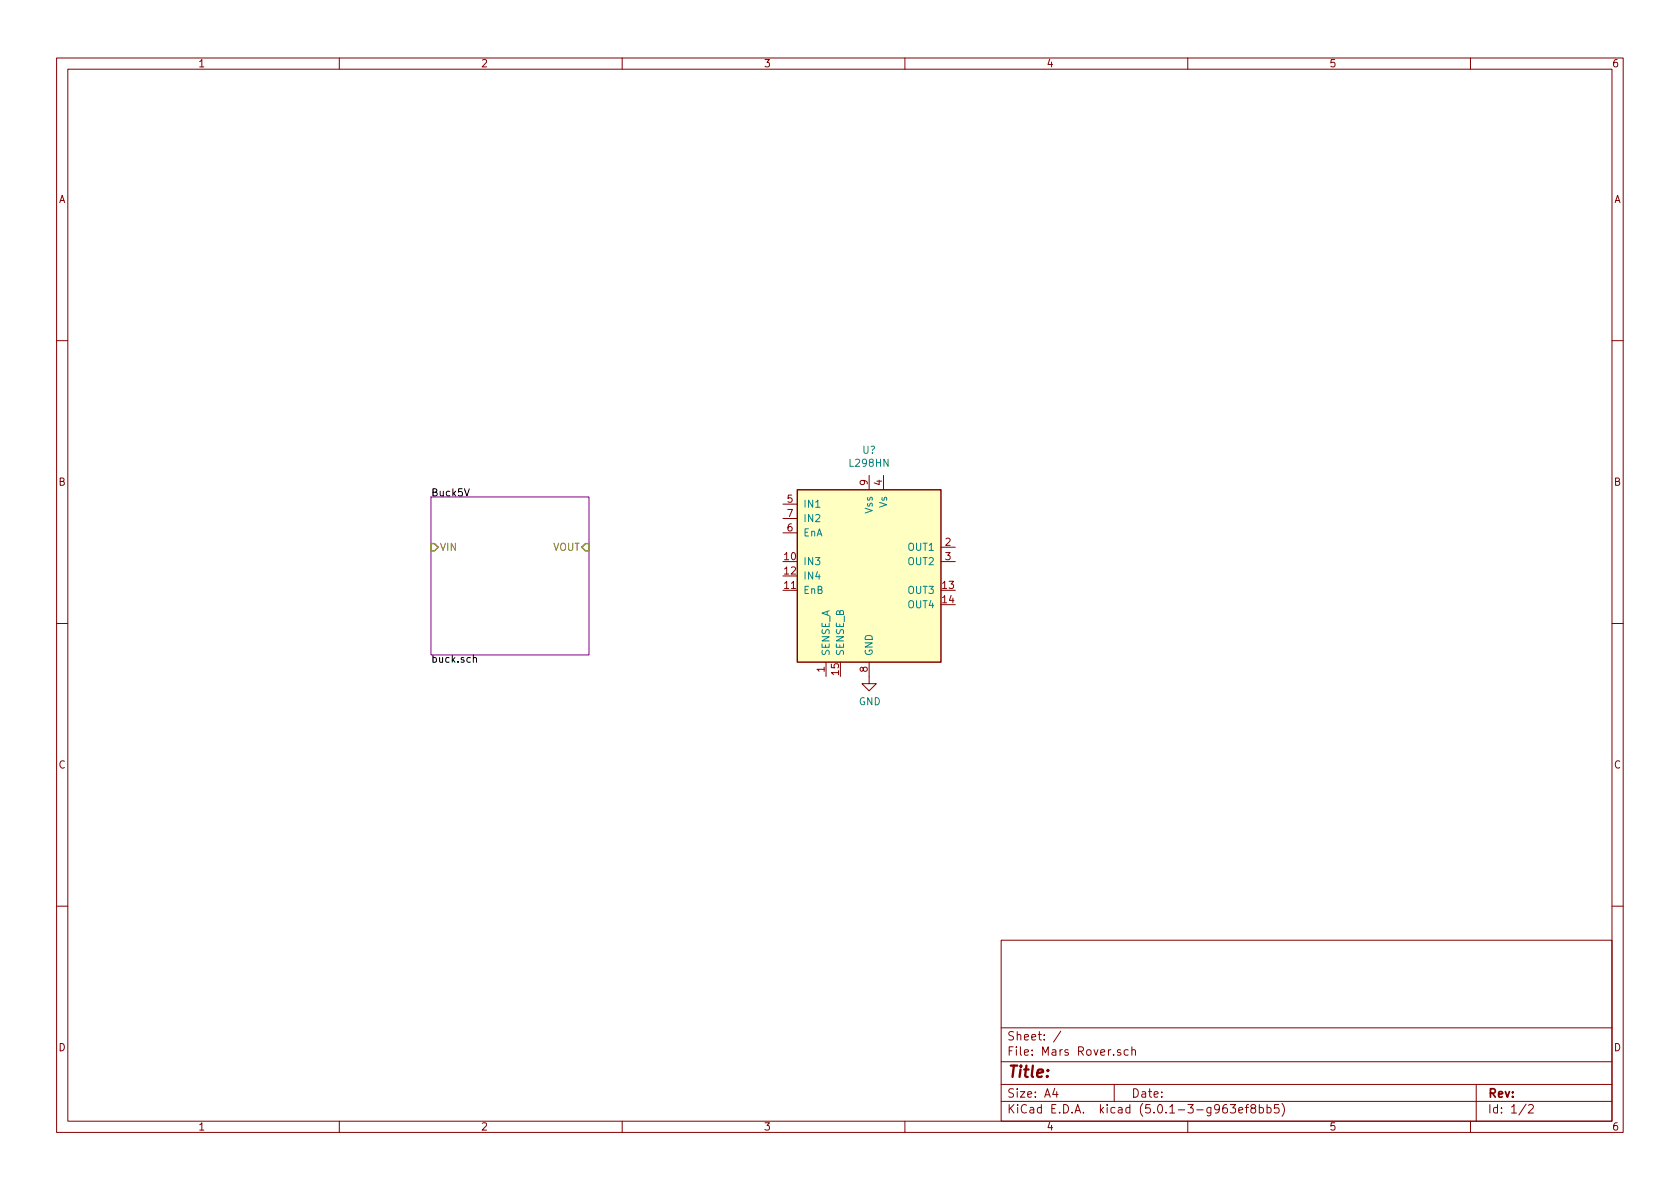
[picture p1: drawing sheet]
<svg xmlns="http://www.w3.org/2000/svg" width="297mm" height="210mm" viewBox="0 0 297 210" stroke-linecap="round" stroke-linejoin="round" font-family="sans-serif">
<g fill="none" stroke="#840000" stroke-width=".18">
<path d="M10 10.3h277v189.9h-277zM12 12.2h273v186.1h-273zM60 10.3v1.9M110 10.3v1.9M160 10.3v1.9M210 10.3v1.9M260 10.3v1.9M10 60.2h2M285 60.2h2M138.4 89.1h2.6M138.4 94.2h2.6M138.4 91.7h2.6"/>
<path d="M153.7 84.1v2.5M156.2 84.1v2.5M166.4 96.8h2.5M166.4 99.3h2.5M10 110.3h2M146 117.1v2.5M153.7 117.1v3.8h1.2l-1.2 1.3-1.3-1.3h1.3M285 110.3h2M10 160.2h2M177 166.3h108v32h-108zM285 160.2h2M60 198.3v1.9"/>
<path d="M110 198.3v1.9M160 198.3v1.9M177 194.8h108M177 191.8h108M177 187.8h108M177 181.8h108M186.5 192.5l-.4 1h1M186.8 193v1M187.6 182.3l-1.3 2M197 191.8v3M198.1 185.7l-.3-.1-.2 .2v.2l.5 .2v.3h-.5M199.5 185.7l-.4-.1-.3 .3v.6l.3 .1 .4-.1"/>
<path d="M200.1 185.7l.2-.1 .4 .1 .1 .9M200.1 185.1v1.5M210 198.3v1.9M217.5 195.3h1l-.5 .6 .4 .1v.7l-.2 .1-.7-.1M219 196.3l.7-.1v-.3l-.4-.1-.3 .2 .1 .7h.6M220.2 195.8h.6M220.8 195.3l-.4 .1v.1v1.3M221.5 196l-.3-.3v-.2a.48 .48 0 0 1 .7-.1l.1 .2-.1 .3-.6 .1a.48 .48 0 0 0-.1 .7l.3 .1 .4-.1 .1-.4-.3-.3M222.7 195.9l.4-.1 .3 .3-.1 .6-.2 .1-.4-.1M222.7 195.3v1.5M224 195.9l.5-.1 .2 .3v.6l-.2 .1-.5-.1M224 195.3v1.5"/>
<path d="M226.1 195.3h-.7l-.1 .7 .2-.1 .5 .1 .2 .2-.1 .5-.2 .1-.6-.1M226.7 195.1a1.71 1.71 0 0 1 0 2.3M260 198.3v1.9M261 191.8v6.5M269.8 195.2l-1.2 2M270.3 195.5l.2-.2h.3l.3 .5-.9 1h.9"/>
</g>
<path d="M141 86.6h25.4v30.5h-25.4z" fill="#ffffc2" stroke="#ffffc2" stroke-width=".18"/>
<path d="M141 86.6h25.4v30.5h-25.4z" fill="none" stroke="#840000" stroke-width=".25"/>
<path d="M76.2 87.9h27.9v27.9h-27.9z" fill="none" stroke="#840084" stroke-width=".18"/>
<path d="M82.1 86.4l.4 1.3 .5-1.3M83.7 116.4l.2-.1h.3l.1 .8M83.7 115.8v1.3" fill="none" stroke="#000" stroke-width=".18"/>
<path d="M76.2 96.1h.6l.7 .7-.7 .6h-.6zM103.5 96.1h.6v1.3h-.6l-.6-.6z" fill="none" stroke="#848400" stroke-width=".25"/>
<text font-size="2.8" fill="#840000" x="178" y="190.5">Title:</text>
<g font-size="2.1" fill="#840000">
<text x="178" y="184">Sheet: /</text>
<text x="178" y="186.7">File: Mars Rover.sch</text>
<text x="178" y="196.9">KiCad E.D.A. kicad (5.0.1-3-g963ef8bb5)</text>
<text x="178" y="194.1">Size: A4</text>
<text x="200" y="194.1">Date:</text>
<text x="263" y="194.1">Rev:</text>
<text x="263" y="196.9">Id: 1/2</text>
</g>
<g font-size="1.8" fill="#840000">
<text x="35" y="11.9">1</text>
<text x="85" y="11.9">2</text>
<text x="135" y="11.9">3</text>
<text x="185" y="11.9">4</text>
<text x="235" y="11.9">5</text>
<text x="285" y="11.9">6</text>
<text x="10.4" y="35.9">A</text>
<text x="285.4" y="35.9">A</text>
<text x="10.4" y="85.9">B</text>
<text x="139.2" y="88.9">5</text>
<text x="153.4" y="85.8" transform="rotate(-90 153.4 85.8)">9</text>
<text x="156" y="85.8" transform="rotate(-90 156 85.8)">4</text>
<text x="285.4" y="85.9">B</text>
<text x="139.2" y="94">6</text>
<text x="139.2" y="91.4">7</text>
<text x="138.7" y="99.1">10</text>
<text x="138.7" y="101.6">12</text>
<text x="167.2" y="96.5">2</text>
<text x="167.2" y="99.1">3</text>
<text x="138.7" y="104.1">11</text>
<text x="166.7" y="104.1">13</text>
<text x="166.7" y="106.7">14</text>
<text x="145.8" y="118.8" transform="rotate(-90 145.8 118.8)">1</text>
<text x="148.3" y="119.3" transform="rotate(-90 148.3 119.3)">15</text>
<text x="153.4" y="118.8" transform="rotate(-90 153.4 118.8)">8</text>
<text x="10.4" y="135.9">C</text>
<text x="285.4" y="135.9">C</text>
<text x="10.4" y="185.9">D</text>
<text x="285.4" y="185.9">D</text>
<text x="35" y="199.9">1</text>
<text x="85" y="199.9">2</text>
<text x="135" y="199.9">3</text>
<text x="185" y="199.9">4</text>
<text x="235" y="199.9">5</text>
<text x="285" y="199.9">6</text>
</g>
<g font-size="1.8" fill="#008484">
<text x="150.4" y="82.5">L298HN</text>
<text x="152.5" y="80.2">U?</text>
<text x="142" y="89.8">IN1</text>
<text x="156.8" y="89.8" transform="rotate(-90 156.8 89.8)">Vs</text>
<text x="142" y="94.9">EnA</text>
<text x="142" y="92.3">IN2</text>
<text x="154.3" y="90.8" transform="rotate(-90 154.3 90.8)">Vss</text>
<text x="142" y="99.9">IN3</text>
<text x="160.6" y="97.4">OUT1</text>
<text x="160.6" y="99.9">OUT2</text>
<text x="142" y="105">EnB</text>
<text x="142" y="102.5">IN4</text>
<text x="160.6" y="105">OUT3</text>
<text x="160.6" y="107.6">OUT4</text>
<text x="146.7" y="116.1" transform="rotate(-90 146.7 116.1)">SENSE_A</text>
<text x="149.2" y="116.1" transform="rotate(-90 149.2 116.1)">SENSE_B</text>
<text x="154.3" y="116.1" transform="rotate(-90 154.3 116.1)">GND</text>
<text x="151.8" y="124.7">GND</text>
</g>
<g font-size="1.8">
<text x="76.2" y="87.8">Buck5V</text>
<text x="76.2" y="117.2">buck.sch</text>
</g>
<g font-size="1.8" fill="#848400">
<text x="77.7" y="97.4">VIN</text>
<text x="97.7" y="97.4">VOUT</text>
</g>
</svg>
